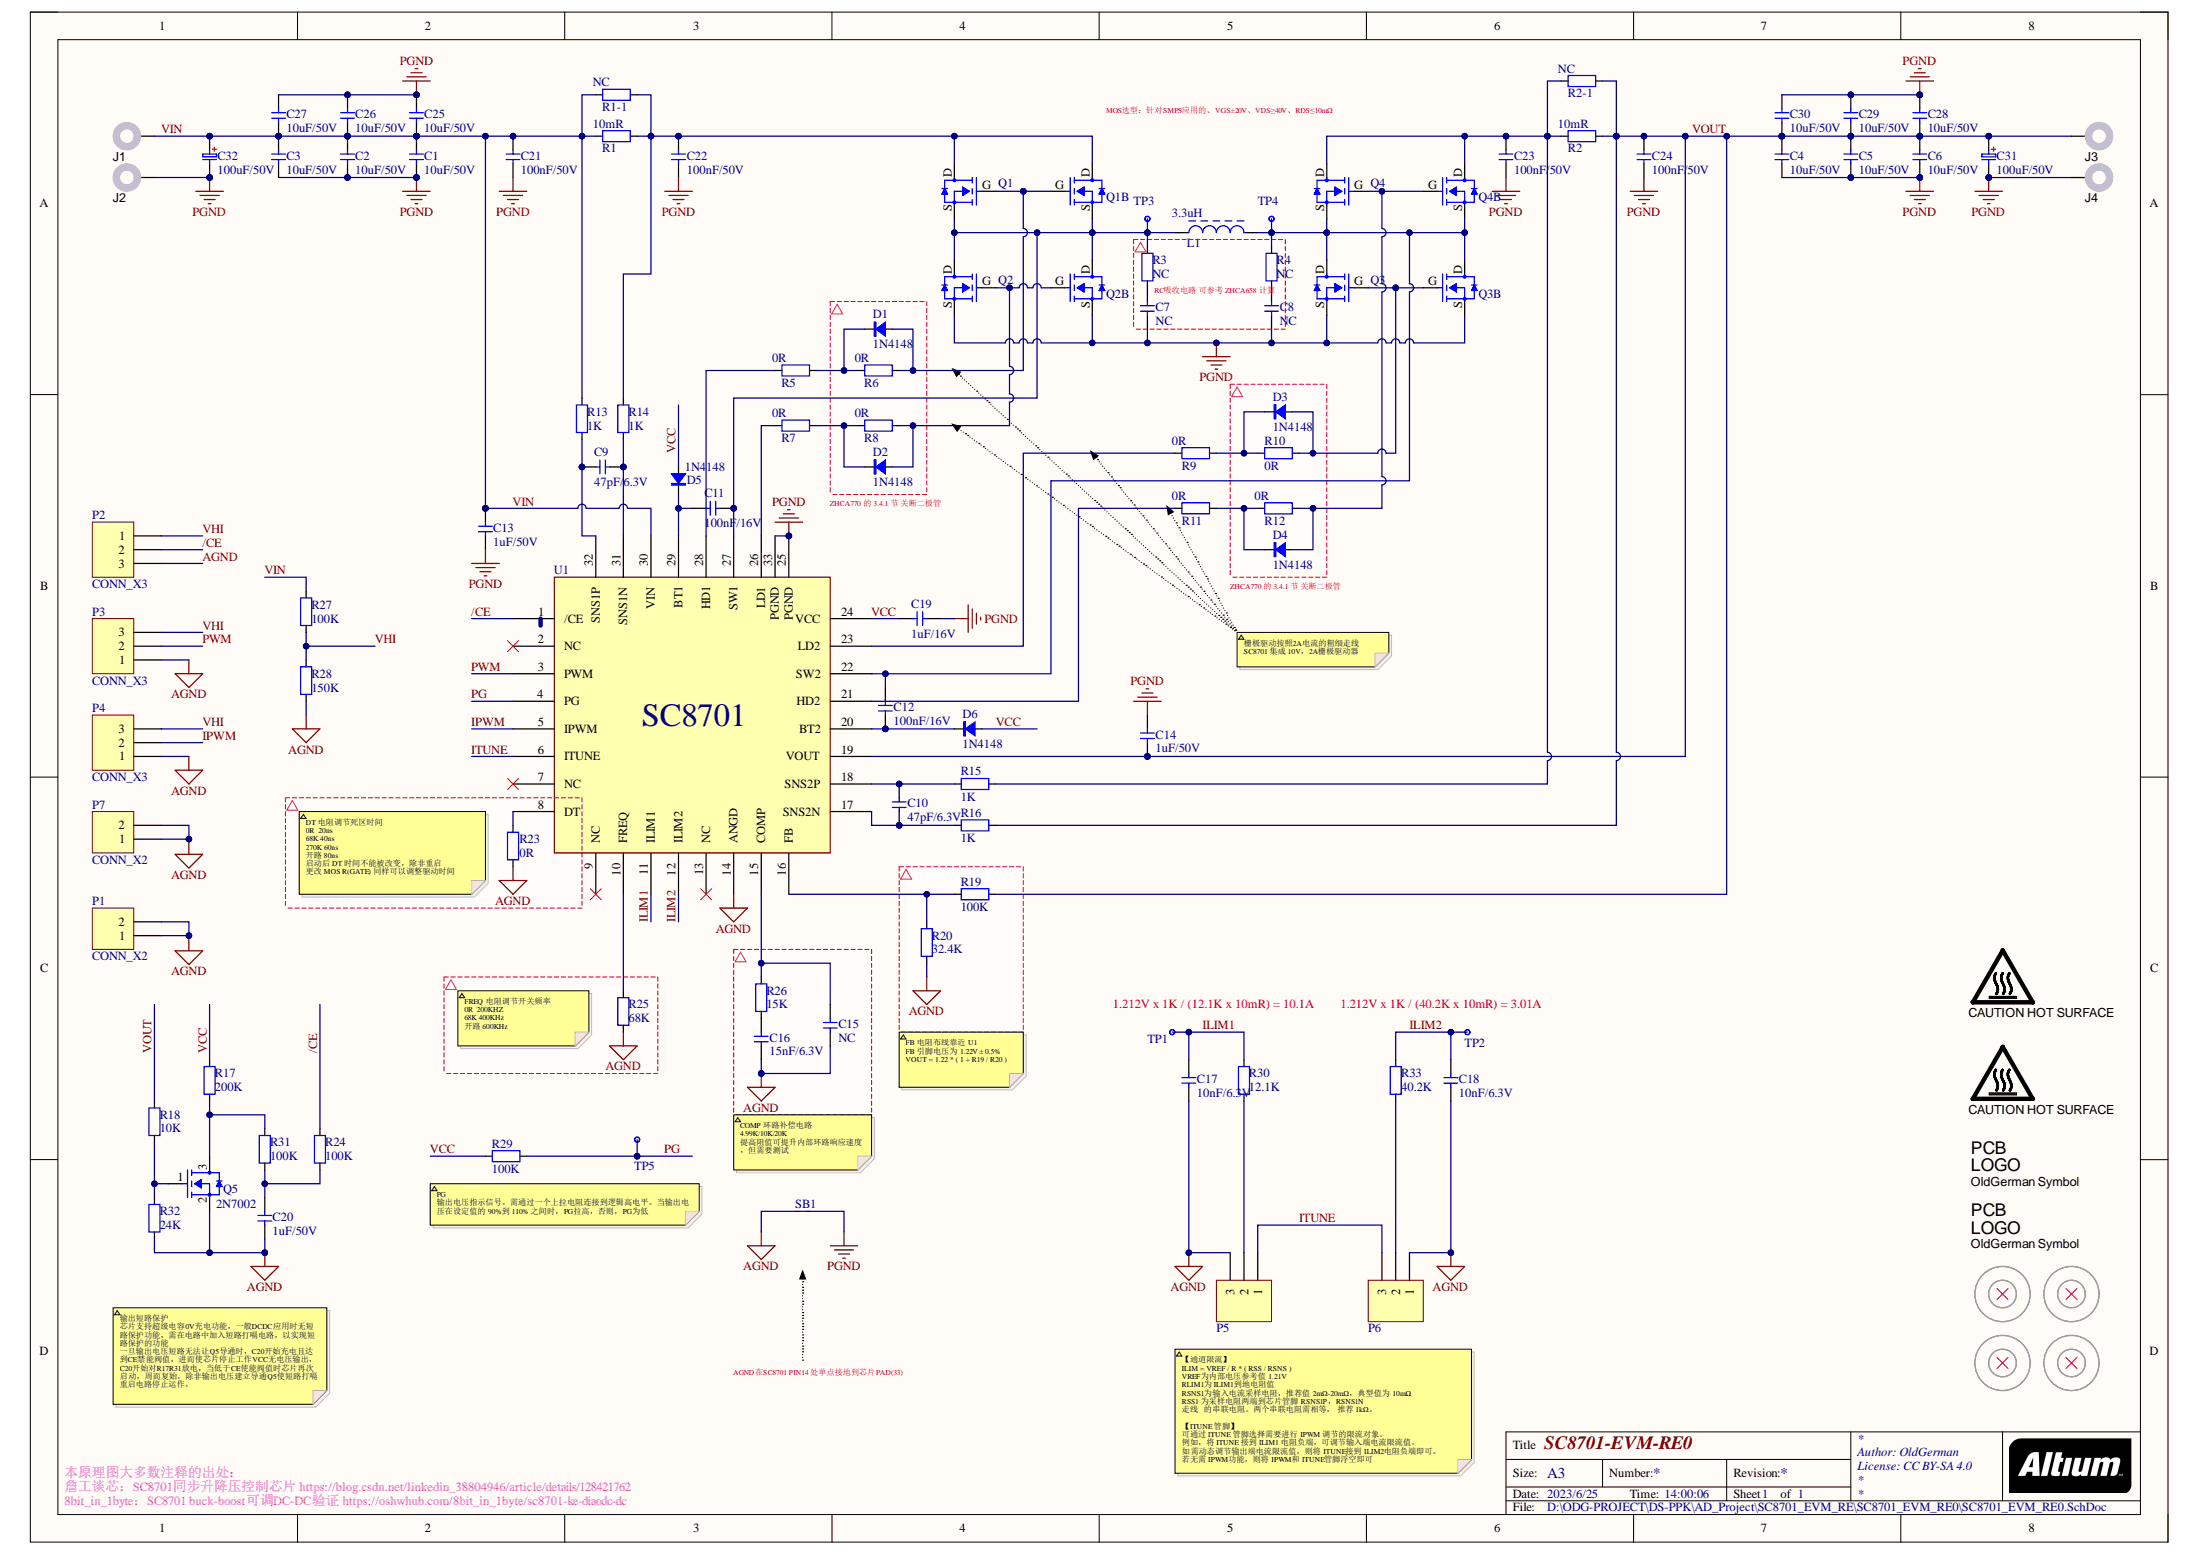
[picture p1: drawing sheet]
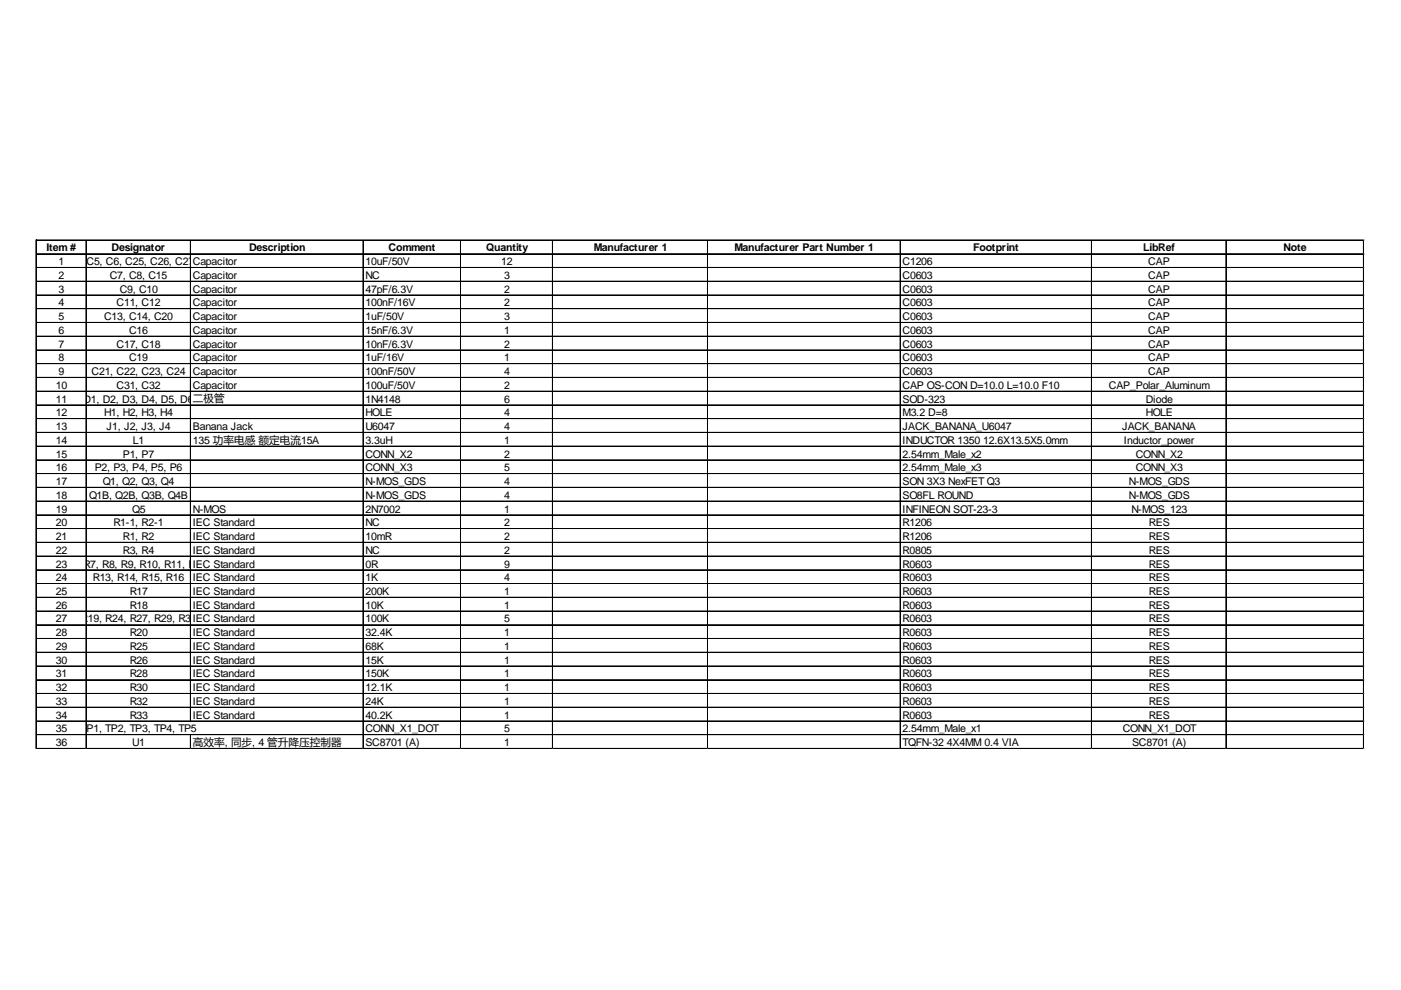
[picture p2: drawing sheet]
# Altium project SC8701_EVM_RE0.PrjPcb
1 sheet, 107 parts. Net scope: global (net labels, ports and power ports of the same name join across sheets).
Board file: SC8701_EVM_RE0.PcbDoc

## Sheet SC8701_EVM_RE0.SchDoc: SC8701-EVM-RE0
size A3; Address1: Author: OldGerman; Address2: License: CC BY-SA 4.0; SheetNumber: 1; SheetTotal: 1

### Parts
C1  10uF/50V  [C1206]
C2  10uF/50V  [C1206]
C3  10uF/50V  [C1206]
C4  10uF/50V  [C1206]
C5  10uF/50V  [C1206]
C6  10uF/50V  [C1206]
C7  NC  [C0603]
C8  NC  [C0603]
C9  47pF/6.3V  [C0603]
C10  47pF/6.3V  [C0603]
C11  100nF/16V  [C0603]
C12  100nF/16V  [C0603]
C13  1uF/50V  [C0603]
C14  1uF/50V  [C0603]
C15  NC  [C0603]
C16  15nF/6.3V  [C0603]
C17  10nF/6.3V  [C0603]
C18  10nF/6.3V  [C0603]
C19  1uF/16V  [C0603]
C20  1uF/50V  [C0603]
C21  100nF/50V  [C0603]
C22  100nF/50V  [C0603]
C23  100nF/50V  [C0603]
C24  100nF/50V  [C0603]
C25  10uF/50V  [C1206]
C26  10uF/50V  [C1206]
C27  10uF/50V  [C1206]
C28  10uF/50V  [C1206]
C29  10uF/50V  [C1206]
C30  10uF/50V  [C1206]
C31  100uF/50V  [CAP OS-CON D=10.0 L=10.0 F10]
C32  100uF/50V  [CAP OS-CON D=10.0 L=10.0 F10]
D1  1N4148  [SOD-323]
D2  1N4148  [SOD-323]
D3  1N4148  [SOD-323]
D4  1N4148  [SOD-323]
D5  1N4148  [SOD-323]
D6  1N4148  [SOD-323]
H1  HOLE  [M3.2 D=8]  (value not drawn)
H2  HOLE  [M3.2 D=8]  (value not drawn)
H3  HOLE  [M3.2 D=8]  (value not drawn)
H4  HOLE  [M3.2 D=8]  (value not drawn)
J1  U6047  [JACK_BANANA_U6047]  (value not drawn)
J2  U6047  [JACK_BANANA_U6047]  (value not drawn)
J3  U6047  [JACK_BANANA_U6047]  (value not drawn)
J4  U6047  [JACK_BANANA_U6047]  (value not drawn)
L1  3.3uH  [INDUCTOR 1350 12.6X13.5X5.0mm]
LOGO1  CAUTION HOT SURFACE  [IEC_HotSurface_Small]  (no BOM)
LOGO2  CAUTION HOT SURFACE  [IEC_HotSurface_Small]  (no BOM)
Logo3  OldGerman Symbol  [ODG_LOGO]  (no BOM)
Logo4  OldGerman Symbol  [ODG_LOGO]  (no BOM)
P1  CONN_X2  [2.54mm_Male_x2]
P2  CONN_X3  [2.54mm_Male_x3]
P3  CONN_X3  [2.54mm_Male_x3]
P4  CONN_X3  [2.54mm_Male_x3]
P5  CONN_X3  [2.54mm_Male_x3]  (value not drawn)
P6  CONN_X3  [2.54mm_Male_x3]  (value not drawn)
P7  CONN_X2  [2.54mm_Male_x2]
Q1  N-MOS_GDS  [SON 3X3 NexFET Q3]  (value not drawn)
Q1B  N-MOS_GDS  [SO8FL ROUND]  (value not drawn)
Q2  N-MOS_GDS  [SON 3X3 NexFET Q3]  (value not drawn)
Q2B  N-MOS_GDS  [SO8FL ROUND]  (value not drawn)
Q3  N-MOS_GDS  [SON 3X3 NexFET Q3]  (value not drawn)
Q3B  N-MOS_GDS  [SO8FL ROUND]  (value not drawn)
Q4  N-MOS_GDS  [SON 3X3 NexFET Q3]  (value not drawn)
Q4B  N-MOS_GDS  [SO8FL ROUND]  (value not drawn)
Q5  2N7002  [INFINEON SOT-23-3]
R1  10mR  [R1206]
R1-1  NC  [R1206]
R2  10mR  [R1206]
R2-1  NC  [R1206]
R3  NC  [R0805]
R4  NC  [R0805]
R5  0R  [R0603]
R6  0R  [R0603]
R7  0R  [R0603]
R8  0R  [R0603]
R9  0R  [R0603]
R10  0R  [R0603]
R11  0R  [R0603]
R12  0R  [R0603]
R13  1K  [R0603]
R14  1K  [R0603]
R15  1K  [R0603]
R16  1K  [R0603]
R17  200K  [R0603]
R18  10K  [R0603]
R19  100K  [R0603]
R20  32.4K  [R0603]
R23  0R  [R0603]
R24  100K  [R0603]
R25  68K  [R0603]
R26  15K  [R0603]
R27  100K  [R0603]
R28  150K  [R0603]
R29  100K  [R0603]
R30  12.1K  [R0603]
R31  100K  [R0603]
R32  24K  [R0603]
R33  40.2K  [R0603]
SB1  NetTie_200um  [NetTie_200um]  (value not drawn)  (net tie, no BOM)
TP1  CONN_X1_DOT  [2.54mm_Male_x1]  (value not drawn)
TP2  CONN_X1_DOT  [2.54mm_Male_x1]  (value not drawn)
TP3  CONN_X1_DOT  [2.54mm_Male_x1]  (value not drawn)
TP4  CONN_X1_DOT  [2.54mm_Male_x1]  (value not drawn)
TP5  CONN_X1_DOT  [2.54mm_Male_x1]  (value not drawn)
U1  SC8701 (A)  [TQFN-32 4X4MM 0.4 VIA]  (value not drawn)

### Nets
AGND: C15.1 C16.1 C17.1 C18.1 C20.2 P1.1 P1.2 P2.3 P3.1 P4.1 P5.3 P6.1 P7.1 P7.2 Q5.2(S) R20.1 R23.1 R25.1 R28.1 R32.1 SB1.1 U1.14(ANGD)
PGND: C1.1 C2.1 C3.1 C4.1 C5.1 C6.1 C7.1 C8.1 C13.2 C14.2 C19.2 C21.1 C22.1 C23.1 C24.1 C25.1 C26.1 C27.1 C28.1 C29.1 C30.1 C31.2 C32.2 J2.1 J4.1 Q2.S Q2B.S Q3.S Q3B.S SB1.2 U1.25(PGND) U1.33(PGND)
/CE: P2.2 R24.2 U1.1(/CE)
ILIM1: C17.2 R30.2 TP1.1 U1.11(ILIM1)
ILIM2: C18.2 R33.2 TP2.1 U1.12(ILIM2)
IPWM: P4.2 U1.5(IPWM)
ITUNE: P5.1 P6.3 U1.6(ITUNE)
PG: R29.2 TP5.1 U1.4(PG)
PWM: P3.2 U1.3(PWM)
VCC: C19.1 D5.1(A) D6.1(A) R17.2 R29.1 U1.24(VCC)
VHI: P2.1 P3.3 P4.3 R27.1 R28.2
VIN: C1.2 C2.2 C3.2 C13.1 C21.2 C25.2 C26.2 C27.2 C32.1 J1.1 R1.1 R1-1.1 R13.2 R27.2 U1.30(VIN)
VOUT: C4.2 C5.2 C6.2 C14.1 C24.2 C28.2 C29.2 C30.2 C31.1 J3.1 R2.2 R2-1.2 R16.1 R18.2 R19.2 U1.19(VOUT)
NetC7_2: C7.2 R3.1
NetC8_2: C8.2 R4.1
NetC9_1: C9.1 R13.1 U1.32(SNS1P)
NetC9_2: C9.2 R14.1 U1.31(SNS1N)
NetC10_1: C10.1 R15.2 U1.18(SNS2P)
NetC10_2: C10.2 R16.2 U1.17(SNS2N)
NetC11_1: C11.1 D5.2(C) U1.29(BT1)
NetC11_2: C11.2 L1.1 Q1.S Q1B.S Q2.D Q2B.D R3.2 TP3.1 U1.27(SW1)
NetC12_1: C12.1 L1.2 Q3.D Q3B.D Q4.S Q4B.S R4.2 TP4.1 U1.22(SW2)
NetC12_2: C12.2 D6.2(C) U1.20(BT2)
NetC15_2: C15.2 R26.2 U1.15(COMP)
NetC16_2: C16.2 R26.1
NetC20_1: C20.1 R24.1 R31.1
NetC22_2: C22.2 Q1.D Q1B.D R1.2 R1-1.2 R14.2
NetC23_2: C23.2 Q4.D Q4B.D R2.1 R2-1.1 R15.1
NetD1_1: D1.1(A) Q1.G Q1B.G R6.2
NetD1_2: D1.2(C) R5.2 R6.1
NetD2_1: D2.1(A) Q2.G Q2B.G R8.2
NetD2_2: D2.2(C) R7.2 R8.1
NetD3_1: D3.1(A) Q3.G Q3B.G R10.2
NetD3_2: D3.2(C) R9.2 R10.1
NetD4_1: D4.1(A) Q4.G Q4B.G R12.2
NetD4_2: D4.2(C) R11.2 R12.1
NetP5_2: P5.2 R30.1
NetP6_2: P6.2 R33.1
NetQ5_1: Q5.1(G) R18.1 R32.2
NetQ5_3: Q5.3(D) R17.1 R31.2
NetR5_1: R5.1 U1.28(HD1)
NetR7_1: R7.1 U1.26(LD1)
NetR9_1: R9.1 U1.23(LD2)
NetR11_1: R11.1 U1.21(HD2)
NetR19_1: R19.1 R20.2 U1.16(FB)
NetR23_2: R23.2 U1.8(DT)
NetR25_2: R25.2 U1.10(FREQ)

Not connected (* = marked no-connect by the designer): H1 1*; H2 1*; H3 1*; H4 1*; U1 2(NC)* 7(NC)* 9(NC)* 13(NC)*

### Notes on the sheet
- MOS选型：针对SMPS应用的、VGS±20V、VDS≥40V、RDS≤10mΩ
- RC吸收电路 可参考 ZHCA658 计算
- (near D2) ZHCA770 的 3.4.1 节 关断二极管
- (near D4) ZHCA770 的 3.4.1 节 关断二极管
- 栅极驱动按照2A电流的粗细走线
  SC8701 集成 10V，2A栅极驱动器
- (near R23) DT 电阻调节死区时间
  0R  20ns
  68K 40ns
  270K 60ns
  开路 80ns
  启动后 DT 时间不能被改变，除非重启
  更改 MOS R(GATE) 同样可以调整驱动时间
- (near TP1) 1.212V x 1K / (12.1K x 10mR) = 10.1A
- (near TP2) 1.212V x 1K / (40.2K x 10mR) = 3.01A
- (near R25) FREQ 电阻调节开关频率
  0R  200KHZ
  68K 400KHz
  开路 600KHz
- FB 电阻布线靠近 U1
  FB 引脚电压为 1.22V ± 0.5%
  VOUT = 1.22 * ( 1 + R19 / R20 )
- PG
  输出电压指示信号。需通过一个上拉电阻连接到逻辑高电平。当输出电压在设定值的 90%到 110% 之间时，PG拉高，否则，PG为低
- (near SB1) COMP 环路补偿电路
  4.99K/10K/20K
  提高阻值可提升内部环路响应速度，但需要测试
- 输出短路保护
  芯片支持超级电容0V充电功能，一般DCDC应用时无短路保护功能，需在电路中加入短路打嗝电路，以实现短路保护的功能
  一旦输出电压短路无法让Q5导通时，C20开始充电且达到CE禁能阀值，进而使芯片停止工作VCC无电压输出，C20开始对R17R31放电，当低于CE使能阀值时芯片再次启动，周而复始，除非输出电压建立导通Q5使短路打嗝重启电路停止运作。
- AGND在SC8701 PIN14 处单点接地到芯片PAD(33)
- 【通道限流】
  ILIM = VREF / R * ( RSS / RSNS )
  VREF为内部电压参考值 1.21V
  RLIM1为 ILIM1到地电阻值
  RSNS1为输入电流采样电阻，推荐值 2mΩ-20mΩ，典型值为 10mΩ
  RSS1 为采样电阻两端到芯片管脚 RSNS1P，RSNS1N 走线的串联电阻。两个串联电阻需相等， 推荐 1kΩ。
  【ITUNE 管脚】
  可通过 ITUNE 管脚选择需要进行 IPWM 调节的限流对象。
  例如，将 ITUNE 接到 ILIM1 电阻负端，可调节输入端电流限流值。
  如需动态调节输出端电流限流值，则将 ITUNE接到 ILIM2电阻负端即可。 若无需 IPWM功能，则将 IPWM和 ITUNE管脚浮空即可
- 本原理图大多数注释的出处：
  詹工谈芯：SC8701同步升降压控制芯片 https://blog.csdn.net/linkedin_38804946/article/details/128421762
  8bit_in_1byte：SC8701 buck-boost可调DC-DC验证 https://oshwhub.com/8bit_in_1byte/sc8701-ke-diaodc-dc
